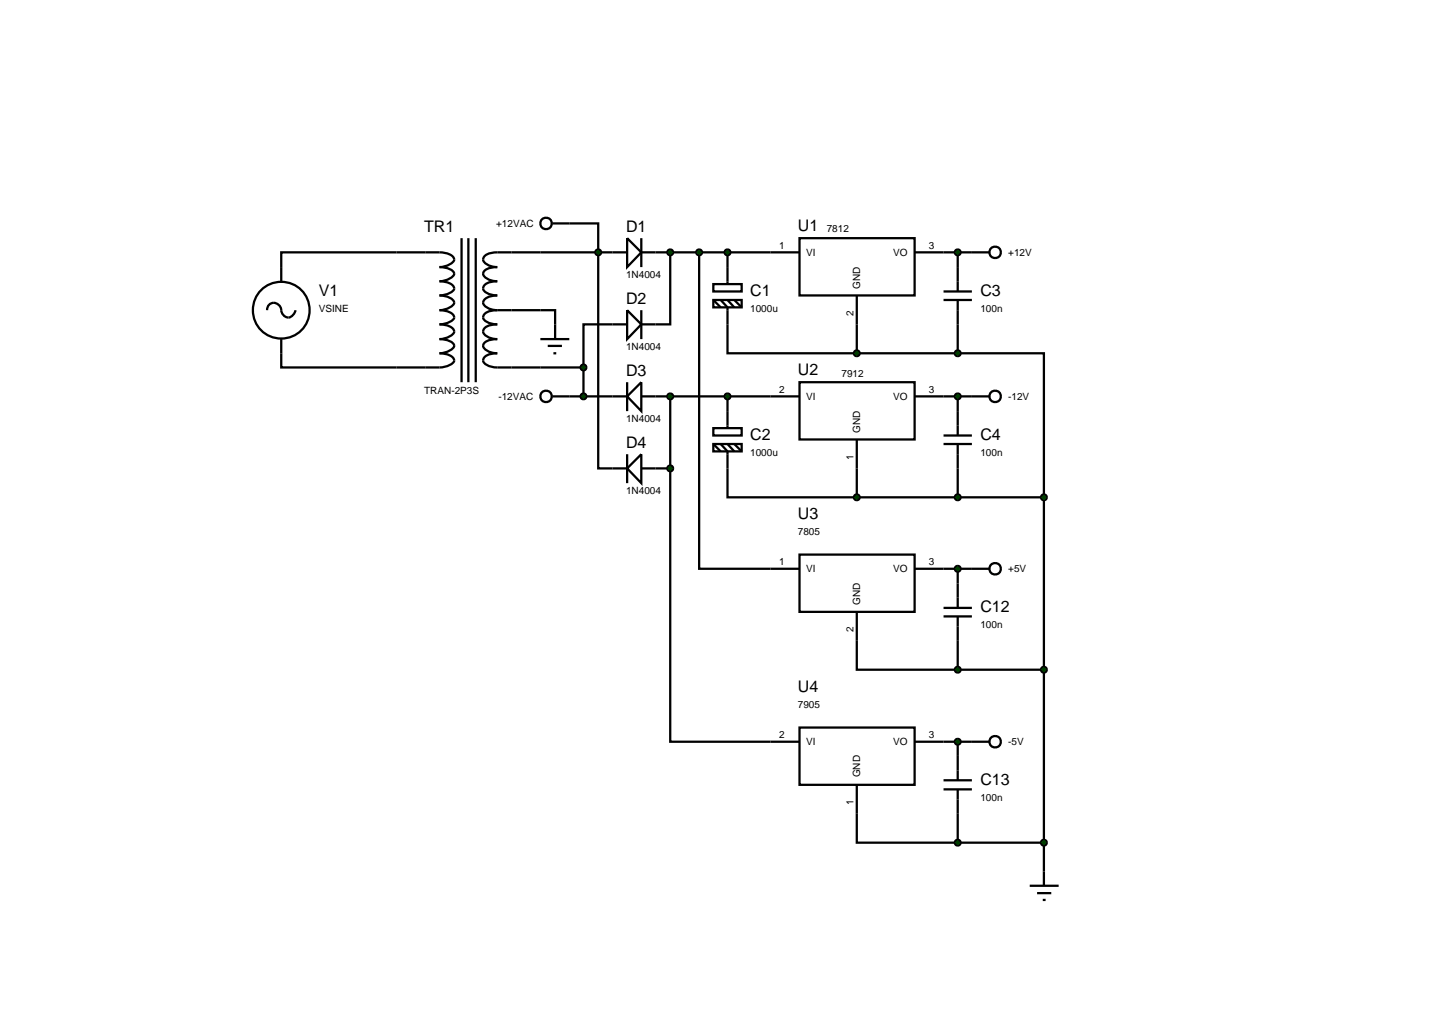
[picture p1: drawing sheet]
<svg xmlns="http://www.w3.org/2000/svg" width="257mm" height="180mm" viewBox="0 0 257 180" stroke-linecap="round" stroke-linejoin="round" font-family="sans-serif">
<g fill="none" stroke="#000" stroke-width=".4">
<path d="M100.4 39.4h5.1v43.2h5.1M47.1 54.7a1.25 1.25 0 0 1 1.2-1.3 1.25 1.25 0 0 1 1.3 1.3 1.23 1.23 0 0 0 1.1 1.3 1.23 1.23 0 0 0 1.3-1l.1-.3M49.6 49.6v-5.1h27.9a3.2 3.2 0 0 1 2.5 .9 .9 .9 0 0 1-.7 1.2l-1.2 .4-.6 .1a3.4 3.4 0 0 1 2.5 .9l.1 .3a2.79 2.79 0 0 1-2.6 1.3 3.2 3.2 0 0 1 2.5 .9l.1 .4a2.77 2.77 0 0 1-2.6 1.2 3.3 3.3 0 0 1 2.5 1l.1 .3a2.79 2.79 0 0 1-2.6 1.3 3.2 3.2 0 0 1 2.5 .9l.1 .4a2.77 2.77 0 0 1-2.6 1.2 3.2 3.2 0 0 1 2.5 .9 .9 .9 0 0 1-.7 1.2l-1.2 .4-.6 .1a3.4 3.4 0 0 1 2.5 .9l.1 .3a2.79 2.79 0 0 1-2.6 1.3 3.2 3.2 0 0 1 2.5 .9l.1 .4a2.77 2.77 0 0 1-2.6 1.2h-27.9v-5M81.4 42v25.4M82.6 42v25.4M83.9 42v25.4M87.7 54.7h10.2v2.5M87.7 54.7a2.77 2.77 0 0 0-2.4 .9 .87 .87 0 0 0 .6 1.2l1.1 .3 .7 .1a2.77 2.77 0 0 0-2.4 .9 .93 .93 0 0 0 .6 1.2l1.1 .4 .7 .1a2.92 2.92 0 0 0-2.4 .9 .9 .9 0 0 0 .6 1.1l1.1 .4 .7 .1a2.77 2.77 0 0 0-2.4 .9 .87 .87 0 0 0 .6 1.2l1.1 .3 .7 .1h15.2M110.6 57.2h-7.7v7.6M110.6 44.5h-22.9a2.77 2.77 0 0 0-2.4 .9 .93 .93 0 0 0 .6 1.2l1.1 .4 .7 .1a2.92 2.92 0 0 0-2.4 .9 .9 .9 0 0 0 .6 1.1l1.1 .4 .7 .1a2.77 2.77 0 0 0-2.4 .9 .87 .87 0 0 0 .6 1.2l1.1 .3 .7 .1a2.83 2.83 0 0 0-2.4 1 .91 .91 0 0 0 .6 1.1l1.1 .4 .7 .1M110.6 42l2.5 2.5-2.5 2.6zM110.6 54.7l2.5 2.5-2.5 2.6z"/>
<path d="M113.1 44.5h22.8M113.1 42v5.1M113.1 54.7v5.1M118.2 44.5v12.7h-5.1M123.3 44.5v55.8h12.6M128.3 57.2v5.1h22.8M128.3 44.5v2.6M151.1 57.2v5.1M166.4 44.5h5M168.9 44.5v2.6M168.9 57.2v5.1M100.4 69.9h10.2"/>
<path d="M102.9 64.8v5.1M110.6 67.4v5.1M113.1 67.4v5.1l-2.5-2.6zM113.1 69.9h22.8M118.2 69.9v12.7M128.3 69.9v2.6M151.1 62.3h17.8M166.4 69.9h5M168.9 62.3h15.2v25.4M168.9 69.9v2.6M110.6 80.1v5.1M113.1 80.1v5.1l-2.5-2.6z"/>
<path d="M113.1 82.6h5.1M118.2 82.6v48.2h17.7M128.3 82.6v5.1h22.8M151.1 82.6v5.1M151.1 87.7h33M168.9 82.6v5.1M184.1 87.7v66M151.1 113v5.1h17.8M166.4 100.3h5M168.9 100.3v2.6M168.9 113v5.1M168.9 118.1h15.2"/>
<path d="M166.4 130.8h5M168.9 130.8v2.5M151.1 143.5v5.1h17.8M168.9 143.5v5.1M168.9 148.6h15.2"/>
<circle cx="49.6" cy="54.7" r="5"/>
</g>
<g fill="#004000" stroke="#000" stroke-width=".4">
<path d="M102.6 64.4l.3-.1-.5 .5zM102.9 64.3l.4 .2 .1 .3zM103.4 64.8l-.1 .3-.4 .2zM102.4 64.8l.5 .5-.4-.2z"/>
<path d="M105.2 44.1l.3-.1-.5 .5zM105.5 44l.3 .1 .2 .4zM106 44.5l-.2 .4-.3 .1zM105 44.5l.5 .5-.4-.2z"/>
</g>
<g fill="#004000">
<path d="M102.4 64.8l.5-.5 .5 .5-.5 .5z"/>
<path d="M105.5 44l.5 .5-.5 .5-.5-.5z"/>
</g>
<path d="M95.3 59.8h5.1M97.9 57.2v2.6M135.9 44.5h5.1M141 42h20.3v10.1h-20.3zM151.1 52.1v5.1M161.3 44.5h5.1M96.6 61h2.5M97.6 62.3h.5" fill="none" stroke="#000" stroke-width=".4"/>
<path d="M117.9 44.1l.3-.1-.5 .5zM118.2 44l.3 .1 .2 .4zM118.7 44.5l-.2 .4-.3 .1zM117.7 44.5l.5 .5-.4-.2z" fill="#004000" stroke="#000" stroke-width=".4"/>
<path d="M118.2 44l.5 .5-.5 .5-.5-.5z" fill="#004000"/>
<path d="M135.9 69.9h5.1M141 67.4h20.3v10.1h-20.3zM151.1 77.5v5.1M161.3 69.9h5.1" fill="none" stroke="#000" stroke-width=".4"/>
<g fill="#004000" stroke="#000" stroke-width=".4">
<path d="M117.9 69.5l.3-.1-.5 .5zM118.2 69.4l.3 .1 .2 .4zM118.7 69.9l-.2 .4-.3 .1zM117.7 69.9l.5 .5-.4-.2z"/>
<path d="M150.8 61.9l.3-.1-.5 .5zM151.1 61.8l.3 .1 .2 .4zM151.6 62.3l-.1 .3-.4 .2zM150.6 62.3l.5 .5-.4-.2z"/>
</g>
<g fill="#004000">
<path d="M118.2 69.4l.5 .5-.5 .5-.5-.5z"/>
<path d="M150.6 62.3l.5-.5 .5 .5-.5 .5z"/>
</g>
<g fill="none" stroke="#000" stroke-width=".4">
<path d="M171.4 44.5h3.1M171.4 69.9h3.1"/>
<circle cx="175.5" cy="44.5" r="1.01"/>
<circle cx="175.5" cy="69.9" r="1.01"/>
</g>
<path d="M150.8 87.3l.3-.1-.5 .5zM151.1 87.2l.3 .1 .2 .4zM151.6 87.7l-.1 .3-.4 .2zM150.6 87.7l.5 .5-.4-.2z" fill="#004000" stroke="#000" stroke-width=".4"/>
<path d="M150.6 87.7l.5-.5 .5 .5-.5 .5z" fill="#004000"/>
<path d="M181.6 156.2h5.1M182.9 157.5h2.5M183.9 158.7h.5M184.1 153.7v2.5" fill="none" stroke="#000" stroke-width=".4"/>
<path d="M183.7 87.4l.4-.2-.5 .5zM184.1 87.2l.3 .1 .2 .4zM184.1 88.2l.5-.5-.1 .3zM183.6 87.7l.5 .5-.4-.2z" fill="#004000" stroke="#000" stroke-width=".4"/>
<path d="M183.6 87.7l.5-.5 .5 .5-.5 .5z" fill="#004000"/>
<path d="M166.4 52.9h5M166.4 51.4h5M168.9 47.1v4.3M168.9 52.9v4.3" fill="none" stroke="#000" stroke-width=".4"/>
<g fill="#004000" stroke="#000" stroke-width=".4">
<path d="M168.6 44.1l.3-.1-.5 .5zM168.9 44l.4 .2 .1 .3zM169.4 44.5l-.1 .3-.4 .2zM168.4 44.5l.5 .5-.3-.1z"/>
<path d="M168.5 62l.4-.2-.5 .5zM168.9 61.8l.3 .1 .2 .4zM169.4 62.3l-.1 .3-.4 .2zM168.4 62.3l.5 .5-.4-.2z"/>
</g>
<g fill="#004000">
<path d="M168.4 44.5l.5-.5 .5 .5-.5 .5z"/>
<path d="M168.4 62.3l.5-.5 .5 .5-.5 .5z"/>
</g>
<path d="M166.4 78.3h5M166.4 76.8h5M168.9 72.5v4.3M168.9 78.3v4.3" fill="none" stroke="#000" stroke-width=".4"/>
<g fill="#004000" stroke="#000" stroke-width=".4">
<path d="M168.6 69.5l.3-.1-.5 .5zM168.9 69.4l.4 .2 .1 .3zM169.4 69.9l-.1 .3-.4 .2zM168.4 69.9l.5 .5-.3-.1z"/>
<path d="M168.5 87.4l.4-.2-.5 .5zM168.9 87.2l.3 .1 .2 .4zM169.4 87.7l-.1 .3-.4 .2zM168.4 87.7l.5 .5-.4-.2z"/>
</g>
<g fill="#004000">
<path d="M168.4 69.9l.5-.5 .5 .5-.5 .5z"/>
<path d="M168.4 87.7l.5-.5 .5 .5-.5 .5z"/>
</g>
<path d="M125.8 50.1h5v1.3h-5zM125.8 52.9h5v1.3h-5zM125.8 52.9l1.3 1.3M127.1 52.9l1.2 1.3v3M128.3 47.1v3M128.3 52.9l1.2 1.3M129.5 52.9l1.3 1.3" fill="none" stroke="#000" stroke-width=".4"/>
<path d="M128 44.1l.3-.1-.5 .5zM128.3 44l.4 .2 .1 .3zM128.8 44.5l-.1 .3-.4 .2zM127.8 44.5l.5 .5-.3-.1z" fill="#004000" stroke="#000" stroke-width=".4"/>
<path d="M128.3 44l.5 .5-.5 .5-.5-.5z" fill="#004000"/>
<path d="M125.8 75.5h5v1.3h-5zM125.8 78.3h5v1.3h-5zM125.8 78.3l1.3 1.3M127.1 78.3l1.2 1.3v3M128.3 72.5v3M128.3 78.3l1.2 1.3M129.5 78.3l1.3 1.3" fill="none" stroke="#000" stroke-width=".4"/>
<path d="M128 69.5l.3-.1-.5 .5zM128.3 69.4l.4 .2 .1 .3zM128.3 70.4l.5-.5-.1 .3zM127.8 69.9l.5 .5-.3-.1z" fill="#004000" stroke="#000" stroke-width=".4"/>
<path d="M128.3 69.4l.5 .5-.5 .5-.5-.5z" fill="#004000"/>
<path d="M141 97.8h20.3v10.1h-20.3zM135.9 100.3h5.1M151.1 107.9v5.1M161.3 100.3h5.1M135.9 130.8h5.1M141 128.3h20.3v10.1h-20.3zM151.1 138.4v5.1M161.3 130.8h5.1" fill="none" stroke="#000" stroke-width=".4"/>
<g fill="#004000" stroke="#000" stroke-width=".4">
<path d="M183.8 117.7l.3-.1-.5 .5zM184.1 117.6l.4 .2 .1 .3zM184.1 118.6l.5-.5-.2 .4zM183.6 118.1l.5 .5-.4-.2z"/>
<path d="M183.7 148.3l.4-.2-.5 .5zM184.1 148.1l.3 .1 .2 .4zM184.1 149.1l.5-.5-.1 .3zM183.6 148.6l.5 .5-.4-.2z"/>
<path d="M122.9 44.2l.4-.2-.5 .5zM123.3 44l.4 .2 .1 .3zM123.8 44.5l-.1 .3-.4 .2zM122.8 44.5l.5 .5-.3-.1z"/>
<path d="M117.9 82.2l.3-.1-.5 .5zM118.2 82.1l.3 .1 .2 .4zM118.7 82.6l-.2 .4-.3 .1zM117.7 82.6l.5 .5-.4-.2z"/>
</g>
<g fill="#004000">
<path d="M184.1 117.6l.5 .5-.5 .5-.5-.5z"/>
<path d="M184.1 148.1l.5 .5-.5 .5-.5-.5z"/>
<path d="M122.8 44.5l.5-.5 .5 .5-.5 .5z"/>
<path d="M118.2 82.1l.5 .5-.5 .5-.5-.5z"/>
</g>
<path d="M166.4 108.7h5M166.4 107.2h5M168.9 102.9v4.3M168.9 108.7v4.3M166.4 139.2h5M166.4 137.6h5M168.9 133.3v4.3M168.9 139.2v4.3" fill="none" stroke="#000" stroke-width=".4"/>
<g fill="#004000" stroke="#000" stroke-width=".4">
<path d="M168.5 148.3l.4-.2-.5 .5zM168.9 148.1l.3 .1 .2 .4zM169.4 148.6l-.1 .3-.4 .2zM168.4 148.6l.5 .5-.3-.1z"/>
<path d="M168.6 117.7l.3-.1-.5 .5zM168.9 117.6l.4 .2 .1 .3zM169.4 118.1l-.2 .4-.3 .1zM168.4 118.1l.5 .5-.3-.1z"/>
</g>
<g fill="#004000">
<path d="M168.4 148.6l.5-.5 .5 .5-.5 .5z"/>
<path d="M168.4 118.1l.5-.5 .5 .5-.5 .5z"/>
</g>
<g fill="none" stroke="#000" stroke-width=".4">
<path d="M171.4 100.3h3.1M171.4 130.8h3.1"/>
<circle cx="175.5" cy="100.3" r="1.01"/>
<circle cx="175.5" cy="130.8" r="1.01"/>
</g>
<g fill="#004000" stroke="#000" stroke-width=".4">
<path d="M168.5 100l.4-.2-.5 .5zM168.9 99.8l.4 .2 .1 .3zM169.4 100.3l-.2 .4-.3 .1zM168.4 100.3l.5 .5-.3-.1z"/>
<path d="M168.6 130.4l.3-.1-.5 .5zM168.9 130.3l.4 .2 .1 .3zM169.4 130.8l-.2 .4-.3 .1zM168.4 130.8l.5 .5-.3-.1z"/>
</g>
<g fill="#004000">
<path d="M168.4 100.3l.5-.5 .5 .5-.5 .5z"/>
<path d="M168.4 130.8l.5-.5 .5 .5-.5 .5z"/>
</g>
<g fill="none" stroke="#000" stroke-width=".4">
<path d="M97.4 39.4h3M97.4 69.9h3"/>
<circle cx="96.3" cy="39.4" r="1.01"/>
<circle cx="96.3" cy="69.9" r="1.01"/>
</g>
<path d="M102.6 69.5l.3-.1-.5 .5zM102.9 69.4l.4 .2 .1 .3zM103.4 69.9l-.1 .3-.4 .2zM102.4 69.9l.5 .5-.4-.2z" fill="#004000" stroke="#000" stroke-width=".4"/>
<path d="M102.9 69.4l.5 .5-.5 .5-.5-.5z" fill="#004000"/>
<g font-size="2.8">
<text x="74.8" y="40.9">TR1</text>
<text x="110.4" y="40.9">D1</text>
<text x="140.7" y="40.8">U1</text>
<text x="56.2" y="52.2">V1</text>
<text x="110.4" y="53.6">D2</text>
<text x="132.3" y="52.2">C1</text>
<text x="172.9" y="52.2">C3</text>
<text x="110.4" y="66.3">D3</text>
<text x="140.7" y="66.2">U2</text>
<text x="132.3" y="77.6">C2</text>
<text x="172.9" y="77.6">C4</text>
<text x="110.4" y="79">D4</text>
<text x="140.7" y="91.6">U3</text>
<text x="172.9" y="108">C12</text>
<text x="140.7" y="122">U4</text>
<text x="172.9" y="138.5">C13</text>
</g>
<g font-size="1.8">
<text x="87.5" y="40">+12VAC</text>
<text x="145.8" y="41">7812</text>
<text x="137.4" y="43.9">1</text>
<text x="142.2" y="45.1">VI</text>
<text x="157.5" y="45.1">VO</text>
<text x="163.8" y="43.9">3</text>
<text x="177.8" y="45.1">+12V</text>
<text x="110.4" y="49.1">1N4004</text>
<text x="151.7" y="50.9" transform="rotate(-90 151.7 50.9)">GND</text>
<text x="56.2" y="55">VSINE</text>
<text x="132.3" y="55">1000u</text>
<text x="150.5" y="55.7" transform="rotate(-90 150.5 55.7)">2</text>
<text x="172.9" y="55">100n</text>
<text x="110.4" y="61.8">1N4004</text>
<text x="74.8" y="69.4">TRAN-2P3S</text>
<text x="87.9" y="70.5">-12VAC</text>
<text x="137.4" y="69.3">2</text>
<text x="142.2" y="70.5">VI</text>
<text x="148.4" y="66.4">7912</text>
<text x="157.5" y="70.5">VO</text>
<text x="163.8" y="69.3">3</text>
<text x="177.8" y="70.5">-12V</text>
<text x="110.4" y="74.5">1N4004</text>
<text x="151.7" y="76.3" transform="rotate(-90 151.7 76.3)">GND</text>
<text x="132.3" y="80.4">1000u</text>
<text x="150.5" y="81.1" transform="rotate(-90 150.5 81.1)">1</text>
<text x="172.9" y="80.4">100n</text>
<text x="110.4" y="87.2">1N4004</text>
<text x="140.7" y="94.3">7805</text>
<text x="137.4" y="99.7">1</text>
<text x="142.2" y="100.9">VI</text>
<text x="157.5" y="100.9">VO</text>
<text x="163.8" y="99.7">3</text>
<text x="177.8" y="100.9">+5V</text>
<text x="151.7" y="106.7" transform="rotate(-90 151.7 106.7)">GND</text>
<text x="150.5" y="111.5" transform="rotate(-90 150.5 111.5)">2</text>
<text x="172.9" y="110.8">100n</text>
<text x="140.7" y="124.8">7905</text>
<text x="137.4" y="130.2">2</text>
<text x="142.2" y="131.4">VI</text>
<text x="157.5" y="131.4">VO</text>
<text x="163.8" y="130.2">3</text>
<text x="177.8" y="131.4">-5V</text>
<text x="151.7" y="137.1" transform="rotate(-90 151.7 137.1)">GND</text>
<text x="150.5" y="142" transform="rotate(-90 150.5 142)">1</text>
<text x="172.9" y="141.3">100n</text>
</g>
</svg>
